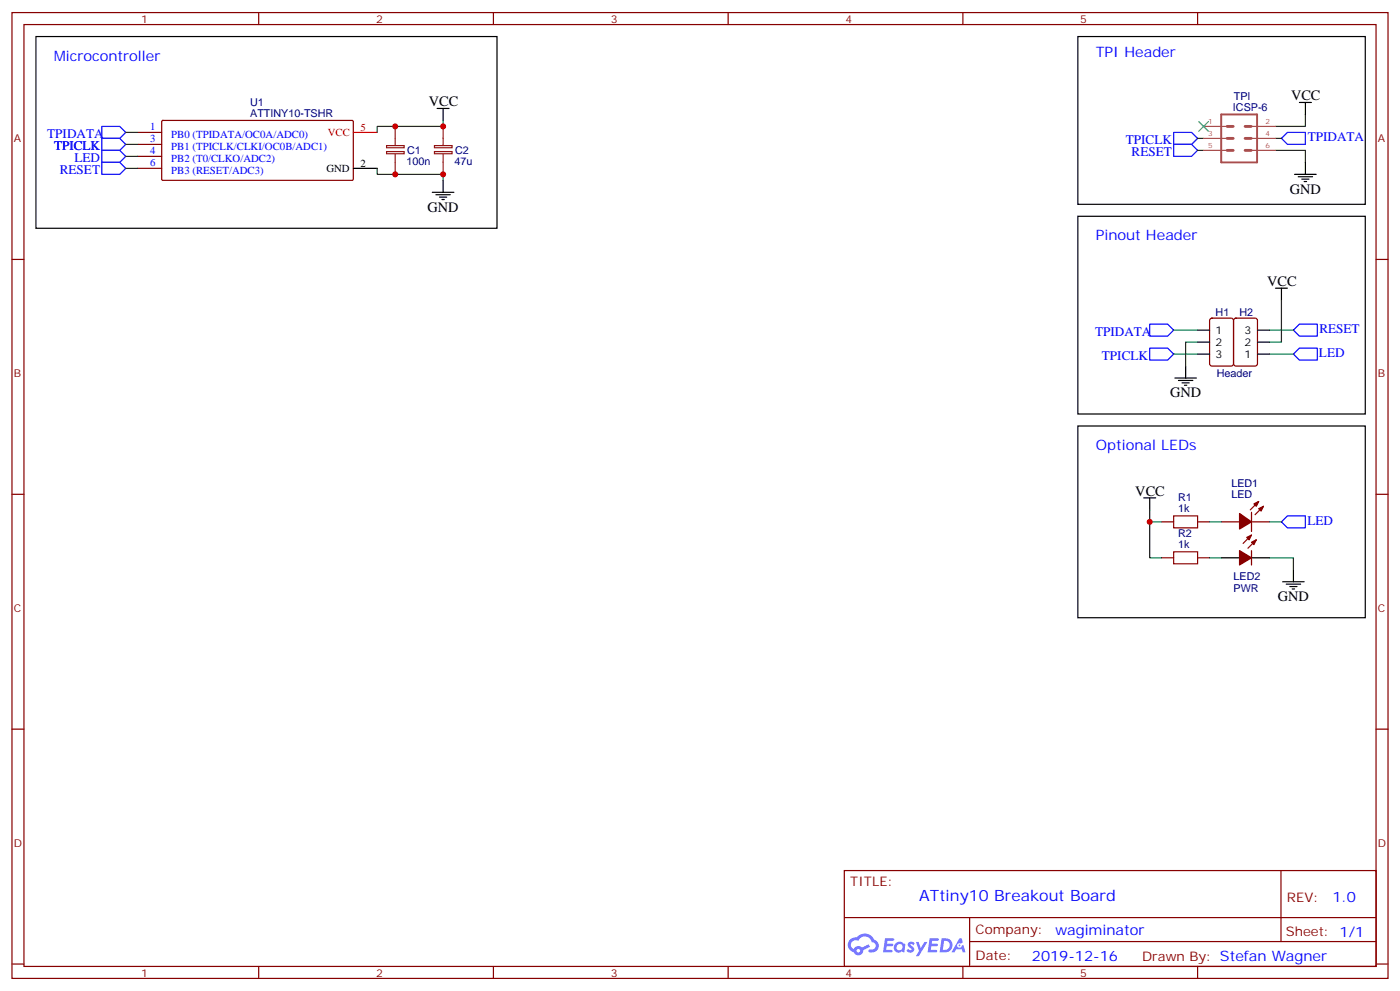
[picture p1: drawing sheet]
<svg xmlns="http://www.w3.org/2000/svg" width="412mm" height="292mm" viewBox="0 0 412 292" stroke-linecap="round" stroke-linejoin="round" font-family="sans-serif">
<g fill="none" stroke="#870000" stroke-width=".35">
<path d="M3.5 3.7h405.4v284.3h-405.4zM7.1 7.2h398.2v277.3h-398.2zM76.2 3.7v3.5M145.3 3.7v3.5M214.5 3.7v3.5M283.6 3.7v3.5M352.8 3.7v3.5M3.5 76.4h3.6M405.3 76.4h3.6M3.5 145.5h3.6M405.3 145.5h3.6M3.5 214.7h3.6"/>
<path d="M405.3 214.7h3.6M248.7 256.3h156.6v28.2h-156.6zM377.3 256.3v20.9M248.7 270.1h156.5M285.6 277.2h119.6M285.6 270.1v14.2M3.5 283.8h3.6M76.2 284.5v3.5M145.3 284.5v3.5M214.5 284.5v3.5M283.6 284.5v3.5M352.8 284.5v3.5"/>
<path d="M405.3 283.8h3.6"/>
</g>
<g fill="#5487ff">
<path d="M267.7 277.5a1.22 1.22 0 0 1 1.7 .2l-.4 .6a.47 .47 0 0 0-.3-.4 .47 .47 0 0 0-.5 .2l.1 .2a1.14 1.14 0 0 1 .8 1.8 1.14 1.14 0 0 1-1.9 0l-.2-.2 .5-.6 .7 .5a.29 .29 0 0 0 .3-.3 .29 .29 0 0 0-.2-.3 1.04 1.04 0 0 1-.6-1.7z"/>
<path d="M260.7 276.2h2.4l.3 .2-.2 .5-1.8 .1-.1 .8h1.5l.3 .4-.3 .4h-1.6l-.2 1.1h1.7l.2 .3-.2 .3-2.6 .1z"/>
<path d="M273.8 276.2h2.4l.3 .2-.1 .5-1.8 .1-.2 .8h1.6l.3 .4-.4 .4-1.6-.1-.1 1.1 1.7 .1 .2 .3-.2 .3-2.6 .1z"/>
<path d="M282.6 276.2h.7l.3 1.3-.6 .3a.69 .69 0 0 0-1 .3 .69 .69 0 0 0 .4 .9 .69 .69 0 0 0 .9-.6l.5-.2 .6 2.2h-.8l-.2-.9h-1.8l-.5 .9h-.8z"/>
<path d="M269.8 277.3h.8l.6 1.8 1.1-1.8h.9l-2.6 4.2h-.8l.9-1.5z"/>
<path d="M277.4 276.2l-.6 4.2h1.3a2.11 2.11 0 0 0 2.5-2.1 2.11 2.11 0 0 0-2.5-2.1zM278.1 277a1.39 1.39 0 0 1 1.7 1.4 1.39 1.39 0 0 1-1.8 1.2h-.3z"/>
<path d="M263.7 277.8a1.54 1.54 0 0 0-.1 2.2 1.54 1.54 0 0 0 2.2 .1l.6 .3 .3-2.3-.2-.3h-.4a1.49 1.49 0 0 0-2.4 0zM264 278.8a.94 .94 0 0 1 1.8 0 .94 .94 0 0 1-1.8 0z"/>
<path d="M250.4 276.6a2.18 2.18 0 0 0 1.1 3.7 1.44 1.44 0 0 0 1.6 .9 1.44 1.44 0 0 0 1.2-1.4l2-1.1-.5-.7-1.9 1a1.47 1.47 0 0 0-2.4 .4 1.39 1.39 0 0 1-.7-1.9 1.39 1.39 0 0 1 2-.5 2.12 2.12 0 0 1 2.2-1.3 2.12 2.12 0 0 1 1.9 1.7 1.14 1.14 0 0 1 1.1 1.4 1.14 1.14 0 0 1-1.7 .7 .43 .43 0 0 0-.5 .4 .43 .43 0 0 0 .4 .5 1.98 1.98 0 0 0 2.5-1.2 1.98 1.98 0 0 0-1.2-2.6 3.1 3.1 0 0 0-5.3-.6l-.9 .1zM252.3 279.9a.55 .55 0 0 1 1.1 0 .55 .55 0 0 1-1.1 0z"/>
<circle cx="282.6" cy="278.3" r=".26"/>
</g>
<g fill="none" stroke="#870000" stroke-width=".35">
<path d="M40.6 39h7M47.7 35.6l.3-.1h55.9l.2 .3v16.9l-.4 .4h-55.7l-.4-.4zM40.6 46h7M40.6 49.6h7M40.6 42.5h7M356.5 93.9l.5-.2h5.7l.6 .4 .1 13-.5 .6-5.9 .1-.6-.5-.1-12.9zM363.6 93.9l.5-.2h5.6l.7 .4v13l-.4 .6-5.9 .1-.7-.5v-12.9zM342.2 153.6h3.5M352.8 153.6h3.5M359.8 153.6h5.3M368.7 153.6h5.2M368.7 157.5l-2.5 2.5"/>
<path d="M368.7 150.8v5.7M370.1 158.9l-2.5 2.5M370.8 147.6l-2.5 2.5M372.2 149l-2.5 2.5M342.2 164.2h3.5M352.8 164.2h3.5M368.7 162.1v4.2"/>
</g>
<g fill="none" stroke="#000" stroke-width=".35">
<path d="M10.6 10.8h135.8v56.4h-135.8zM317.5 10.8h84.7v49.3h-84.7zM128.8 31.9h3.5M130.5 31.9v3.6M382.8 30.2h3.5M384.5 30.2v3.5M104.1 49.6h7M127.4 56.6h6.3M128.4 57.3h4.2M129.5 58h2.1M130.2 58.7h.7M130.5 53.1v3.5"/>
<path d="M381.4 51.3h6.3M382.4 52h4.2M383.5 52.7h2.1M384.2 53.4h.7M384.5 47.8v3.5M317.5 63.7h84.7v58.2h-84.7zM352.8 97.2h3.5M370.4 97.2h3.5M375.7 84.8h3.5M377.5 84.8v3.6M346.1 111.3h6.3M347.1 112h4.3"/>
<path d="M348.2 112.7h2.1M348.9 113.4h.7M349.2 107.8v3.5M352.8 104.2h3.5M352.8 100.7h3.5M370.4 104.2h3.5M370.4 100.7h3.5M317.5 125.4h84.7v56.5h-84.7zM336.9 146.6h3.5M338.7 146.6v3.5M359.8 164.2h5.3M368.7 164.2h5.2"/>
<path d="M377.8 171.3h6.4M378.9 172h4.2M379.9 172.7h2.2M380.6 173.4h.8M381 167.7v3.6"/>
</g>
<path d="M104.1 39h7" fill="none" stroke="#f00" stroke-width=".35"/>
<g fill="none" stroke="#008700" stroke-width=".35">
<path d="M37 39h3.6M130.5 35.5v1.7h-19.4v1.8M384.5 33.7v3.5h-8.8M37 42.5h3.6M37 49.6h3.6M37 46h3.6M111.1 49.6v1.7h19.4v1.8M352.8 44.3h1.7M352.8 40.7h1.7M375.7 44.3h8.8v3.5M375.7 40.7h1.8M345.7 97.2h7.1"/>
<path d="M373.9 97.2h7.1M377.5 88.4v12.3h-3.6M345.7 104.2h7.1M352.8 100.7h-3.6v7.1M373.9 104.2h7.1M338.7 150.1v14.1h3.5M338.7 153.6h3.5M356.3 153.6h3.5M373.9 153.6h3.6M356.3 164.2h3.5M373.9 164.2h7.1v3.5"/>
</g>
<path d="M30 37.2h5.3l1.7 1.8-1.7 1.7h-5.3zM345.7 39h5.3l1.8 1.7-1.8 1.8h-5.3zM30 47.8h5.3l1.7 1.8-1.7 1.7h-5.3zM30 40.7h5.3l1.7 1.8-1.7 1.8h-5.3zM30 44.3h5.3l1.7 1.7-1.7 1.8h-5.3zM345.7 42.5h5.3l1.8 1.8-1.8 1.7h-5.3zM377.5 40.7l1.7-1.7h5.3v3.5h-5.3zM338.7 95.4h5.3l1.7 1.8-1.7 1.8h-5.3zM381 97.2l1.8-1.8h5.3v3.6h-5.3zM338.7 102.5h5.3l1.7 1.7-1.7 1.8h-5.3zM381 104.2l1.8-1.7h5.3v3.5h-5.3zM377.5 153.6l1.7-1.7h5.3v3.5h-5.3z" fill="none" stroke="#00f" stroke-width=".35"/>
<path d="M359.7 33.7h10.6v14.1h-10.6z" fill="none" stroke="#a64a4a" stroke-width=".56"/>
<path d="M361.5 37.2h1.7M366.8 37.2h1.7M361.5 44.3h1.7M361.5 40.7h1.7M366.8 44.3h1.7M366.8 40.7h1.7" fill="none" stroke="#a64a4a" stroke-width=".85"/>
<path d="M354.5 37.2h7M368.8 37.2h6.9M354.5 40.7h7M354.5 44.3h7M368.8 40.7h6.9M368.8 44.3h6.9" fill="none" stroke="#a64a4a" stroke-width=".35"/>
<path d="M353.1 35.8l2.9 2.8M356 35.8l-2.9 2.8" fill="none" stroke="#3c3" stroke-width=".35"/>
<path d="M116.4 37.2v5.7M130.5 37.2v5.7M113.9 44.6h5.2v.7h-5.2zM113.9 42.9h5.2v.6h-5.2zM116.4 45.3v6M128 44.6h5.2v.7h-5.2zM128 42.9h5.2v.6h-5.2zM130.5 45.3v6" fill="none" stroke="#8c2424" stroke-width=".35"/>
<path d="M345.7 151.9h7.1v3.5h-7.1zM345.7 162.5h7.1v3.5h-7.1z" fill="none" stroke="#a10000" stroke-width=".35"/>
<g fill="#870000" stroke="#870000" stroke-width=".35">
<path d="M365.1 162.1l3.6 2.1-3.6 2.1z"/>
<path d="M368.7 159.6l1.4-.7-.7 1.4z"/>
<path d="M367.2 158.2l1.5-.7-.8 1.4z"/>
<path d="M370.8 149.8l1.4-.8-.7 1.5z"/>
<path d="M369.4 148.3l1.4-.7-.7 1.4z"/>
<path d="M365.1 151.2l3.6 2.4-3.6 2.2z"/>
</g>
<g fill="#c00">
<circle cx="338.7" cy="153.6" r=".88"/>
<circle cx="130.5" cy="51.3" r=".88"/>
<circle cx="116.4" cy="51.3" r=".88"/>
<circle cx="116.4" cy="37.2" r=".88"/>
<circle cx="130.5" cy="37.2" r=".88"/>
</g>
<text font-size="4.6" fill="#00f" x="270.8" y="265.3">ATtiny10 Breakout Board</text>
<g font-size="4.2" fill="#00f">
<text x="15.9" y="17.8">Microcontroller</text>
<text x="322.8" y="16.8">TPI Header</text>
<text x="322.8" y="70.7">Pinout Header</text>
<text x="322.8" y="132.5">Optional LEDs</text>
<text x="392.5" y="265.6">1.0</text>
<text x="310.9" y="275.1">wagiminator</text>
<text x="304" y="282.9">2019-12-16</text>
</g>
<g font-size="4.2">
<text x="380.3" y="29.5">VCC</text>
<text x="126.3" y="31.2">VCC</text>
<text x="379.9" y="57">GND</text>
<text x="125.9" y="62.3">GND</text>
<text x="373.2" y="84.1">VCC</text>
<text x="344.7" y="116.9">GND</text>
<text x="334.4" y="145.9">VCC</text>
<text x="376.4" y="176.9">GND</text>
</g>
<g font-size="3.9" fill="#00f">
<text x="13.9" y="40.6">TPIDATA</text>
<text x="385.2" y="41.6">TPIDATA</text>
<text x="15.9" y="44.3">TPICLK</text>
<text x="21.9" y="47.8">LED</text>
<text x="331.6" y="42.5">TPICLK</text>
<text x="333.4" y="46">RESET</text>
<text x="17.6" y="51.3">RESET</text>
<text x="322.6" y="98.9">TPIDATA</text>
<text x="388.7" y="98">RESET</text>
<text x="324.6" y="106">TPICLK</text>
<text x="388.5" y="105">LED</text>
<text x="385.2" y="154.5">LED</text>
</g>
<g font-size="3.9" fill="#800">
<text x="250.5" y="260.9">TITLE:</text>
<text x="379.1" y="265.6">REV:</text>
<text x="287.4" y="275.1">Company:</text>
<text x="378.7" y="275.7">Sheet: 1/1</text>
<text x="287.4" y="282.8">Date:</text>
<text x="336.4" y="282.8">Drawn By: Stefan Wagner</text>
</g>
<g font-size="3.2" fill="#800">
<text x="41.6" y="6.7">1</text>
<text x="110.8" y="6.7">2</text>
<text x="179.9" y="6.7">3</text>
<text x="249.1" y="6.7">4</text>
<text x="318.2" y="6.7">5</text>
<text x="4.1" y="41.8">A</text>
<text x="405.9" y="41.8">A</text>
<text x="4.1" y="110.9">B</text>
<text x="405.9" y="110.9">B</text>
<text x="4.1" y="180.1">C</text>
<text x="405.9" y="180.1">C</text>
<text x="4.1" y="249.2">D</text>
<text x="405.9" y="249.2">D</text>
<text x="41.6" y="287.5">1</text>
<text x="110.8" y="287.5">2</text>
<text x="179.9" y="287.5">3</text>
<text x="249.1" y="287.5">4</text>
<text x="318.2" y="287.5">5</text>
</g>
<g font-size="3.2" fill="#000080">
<text x="363.4" y="29.4">TPI</text>
<text x="73.7" y="34.4">ATTINY10-TSHR</text>
<text x="73.7" y="31.2">U1</text>
<text x="363.2" y="32.6">ICSP-6</text>
<text x="119.9" y="45.4">C1</text>
<text x="134.1" y="45.4">C2</text>
<text x="119.8" y="48.6">100n</text>
<text x="133.9" y="48.6">47u</text>
<text x="358.1" y="93.1">H1</text>
<text x="365.1" y="93.1">H2</text>
<text x="358.4" y="111.1">Header</text>
<text x="362.7" y="143.4">LED1</text>
<text x="347.1" y="147.6">R1</text>
<text x="362.7" y="146.6">LED</text>
<text x="347.1" y="150.8">1k</text>
<text x="347.1" y="161.4">1k</text>
<text x="347.1" y="158.2">R2</text>
<text x="363.4" y="170.7">LED2</text>
<text x="363.4" y="174.3">PWR</text>
</g>
<g font-size="3.2" fill="#00f">
<text x="44.3" y="41.8">3</text>
<text x="44.3" y="38.3">1</text>
<text x="50.4" y="40.6">PB0 (TPIDATA/OC0A/ADC0)</text>
<text x="44.3" y="45.3">4</text>
<text x="50.4" y="47.6">PB2 (T0/CLKO/ADC2)</text>
<text x="50.4" y="44.1">PB1 (TPICLK/CLKI/OC0B/ADC1)</text>
<text x="44.3" y="48.9">6</text>
<text x="50.4" y="51.2">PB3 (RESET/ADC3)</text>
</g>
<g font-size="3.2" fill="#f00">
<text x="96.5" y="40">VCC</text>
<text x="106.2" y="38.6">5</text>
</g>
<g font-size="3.2">
<text x="96.2" y="50.6">GND</text>
<text x="106.2" y="49.2">2</text>
<text x="358.1" y="98.2">1</text>
<text x="358.1" y="101.8">2</text>
<text x="366.6" y="98.2">3</text>
<text x="366.6" y="101.8">2</text>
<text x="358.1" y="105.3">3</text>
<text x="366.6" y="105.3">1</text>
</g>
<g font-size="2.1" fill="#a54b4b">
<text x="355.9" y="36.5">1</text>
<text x="355.9" y="40.1">3</text>
<text x="372.8" y="36.5">2</text>
<text x="372.8" y="40.1">4</text>
<text x="355.9" y="43.6">5</text>
<text x="372.8" y="43.6">6</text>
</g>
</svg>
